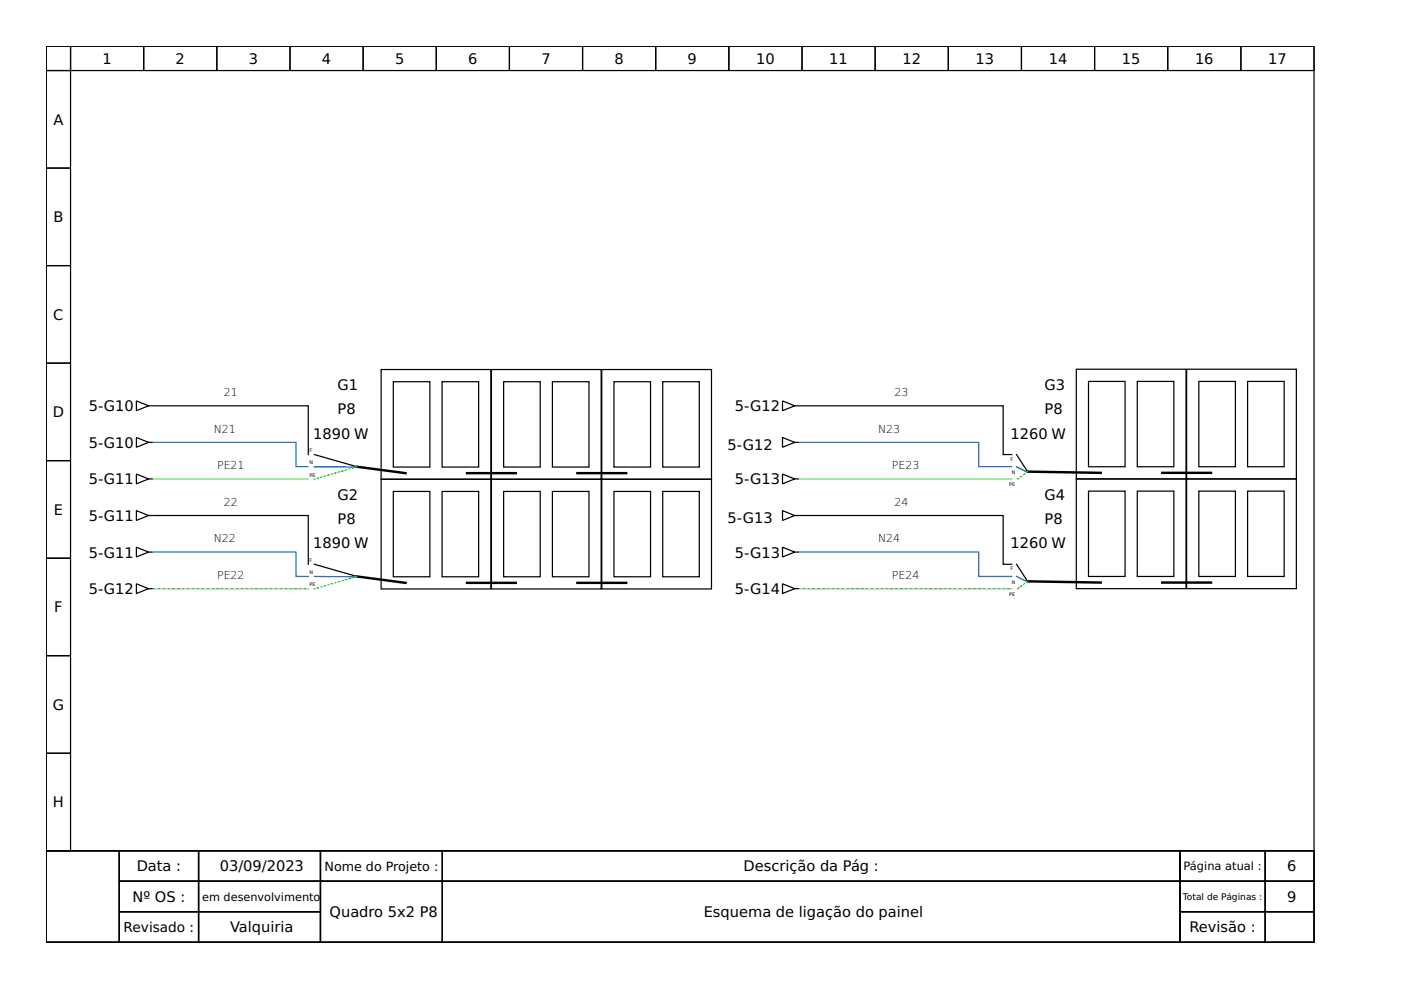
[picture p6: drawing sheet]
<svg xmlns="http://www.w3.org/2000/svg" width="297mm" height="210mm" viewBox="0 0 297 210" stroke-linecap="round" stroke-linejoin="round" font-family="sans-serif">
<g fill="none" stroke="#000" stroke-width=".26">
<path d="M9.8 9.8h268.8v170.6h-268.8zM9.8 9.8h5.2v5.2h-5.2zM9.8 15h5.2v20.6h-5.2zM15 9.8h15.5v5.2h-15.5zM30.5 9.8h15.5v5.2h-15.5zM46 9.8h15.5v5.2h-15.5zM61.5 9.8h15.5v5.2h-15.5zM77 9.8h15.5v5.2h-15.5zM92.5 9.8h15.5v5.2h-15.5zM108 9.8h15.5v5.2h-15.5zM123.5 9.8h15.5v5.2h-15.5zM139 9.8h15.5v5.2h-15.5z"/>
<path d="M154.5 9.8h15.5v5.2h-15.5zM170 9.8h15.6v5.2h-15.6zM185.6 9.8h15.5v5.2h-15.5zM201.1 9.8h15.5v5.2h-15.5zM216.6 9.8h15.5v5.2h-15.5zM232.1 9.8h15.5v5.2h-15.5zM247.6 9.8h15.5v5.2h-15.5zM263.1 9.8h15.5v5.2h-15.5zM9.8 35.6h5.2v20.7h-5.2zM9.8 56.3h5.2v20.7h-5.2zM9.8 77h5.2v20.7h-5.2zM80.8 78.3h23.3v23.3h-23.3z"/>
<path d="M104.2 78.3h23.3v23.3h-23.3zM127.6 78.3h23.3v23.3h-23.3zM228.2 78.3h23.3v23.2h-23.3zM251.6 78.3h23.3v23.2h-23.3zM9.8 97.7h5.2v20.6h-5.2zM28.9 85l2.6 1-2.6 1.1zM28.9 92.8l2.6 1-2.6 1zM31.5 86h.8M31.5 93.8h.8M32.5 86h32.9v10.4M66.7 96.4l9 2.6M83.4 80.9h7.7v18.1h-7.7z"/>
<path d="M93.7 80.9h7.8v18.1h-7.8zM106.8 80.9h7.7v18.1h-7.7zM117.1 80.9h7.8v18.1h-7.8zM130.2 80.9h7.7v18.1h-7.7zM140.5 80.9h7.8v18.1h-7.8zM165.9 92.8l2.6 1-2.6 1zM165.9 85l2.6 1-2.6 1.1zM168.5 86h.8M168.5 93.8h.8M169.5 86h43.2v10.4h1.8M215.5 96.4l2.4 3.6M230.8 80.9h7.7v18.1h-7.7z"/>
<path d="M241.1 80.9h7.8v18.1h-7.8zM254.2 80.9h7.7v18.1h-7.7zM264.5 80.9h7.8v18.1h-7.8zM9.8 118.3h5.2v20.7h-5.2zM28.9 100.5l2.6 1-2.6 1.1zM28.9 108.3l2.6 1-2.6 1zM28.9 116l2.6 1.1-2.6 1zM31.5 109.3h.8M31.5 117.1h.8M31.5 101.5h.8M32.5 109.3h32.9v10.3M66.7 119.6l9 2.6"/>
<path d="M80.8 101.6h23.3v23.3h-23.3zM83.4 104.2h7.7v18.1h-7.7zM93.7 104.2h7.8v18.1h-7.8zM104.2 101.6h23.3v23.3h-23.3zM106.8 104.2h7.7v18.1h-7.7zM117.1 104.2h7.8v18.1h-7.8zM127.6 101.6h23.3v23.3h-23.3zM130.2 104.2h7.7v18.1h-7.7zM140.5 104.2h7.8v18.1h-7.8zM165.9 108.3l2.6 1-2.6 1zM165.9 116l2.6 1.1-2.6 1zM165.9 100.5l2.6 1-2.6 1.1z"/>
<path d="M168.5 109.3h.8M168.5 117.1h.8M168.5 101.5h.8M169.5 109.3h43.2v10.3h1.8M215.5 119.6l2.4 3.7M228.2 101.5h23.3v23.3h-23.3zM230.8 104.1h7.7v18.1h-7.7zM241.1 104.1h7.8v18.1h-7.8zM251.6 101.5h23.3v23.3h-23.3zM254.2 104.1h7.7v18.1h-7.7zM264.5 104.1h7.8v18.1h-7.8zM9.8 139h5.2v20.7h-5.2z"/>
<path d="M28.9 123.8l2.6 1-2.6 1zM31.5 124.8h.8M165.9 123.8l2.6 1-2.6 1zM168.5 124.8h.8M9.8 159.7h5.2v20.7h-5.2zM9.8 180.4h268.8v19.4h-268.8zM9.8 180.4h15.5v19.4h-15.5zM25.3 180.4h16.8v6.4h-16.8zM25.3 186.8h16.8v6.5h-16.8zM25.3 193.3h16.8v6.5h-16.8zM42.1 180.4h25.8v6.4h-25.8zM42.1 186.8h25.8v6.5h-25.8z"/>
<path d="M42.1 193.3h25.8v6.5h-25.8zM67.9 180.4h25.9v6.4h-25.9zM67.9 186.8h25.9v13h-25.9zM93.8 180.4h156.4v6.4h-156.4zM93.8 186.8h156.4v13h-156.4zM250.2 180.4h18.1v6.4h-18.1zM250.2 186.8h18.1v6.5h-18.1zM250.2 193.3h18.1v6.5h-18.1zM268.3 180.4h10.3v6.4h-10.3zM268.3 186.8h10.3v6.5h-10.3zM268.3 193.3h10.3v6.5h-10.3z"/>
</g>
<path d="M75.7 99l10.3 1.3M217.9 100l15.5 .3M99 100.3h10.4M122.4 100.3h10.4M246.4 100.3h10.4M75.7 122.2l10.3 1.4M99 123.6h10.4M122.4 123.6h10.4M217.9 123.3l15.5 .2M246.4 123.5h10.4" fill="none" stroke="#000" stroke-width=".52"/>
<path d="M66.7 99h8.7M215.5 99l2.1 1M66.7 122.2l8.7 .1M215.5 122.2l2.1 1.1" fill="none" stroke="#00f" stroke-width=".26"/>
<path d="M75.7 99l-9.1 2.6M217.9 100l-2.1 1.5M75.7 122.2l-9.1 2.7M217.9 123.3l-2.1 1.5" fill="none" stroke="#0f0" stroke-width=".26" stroke-dasharray=".3 .5"/>
<path d="M32.5 93.8h30.3v5.2h2.6M169.5 93.8h38v5.2h7M32.5 117.1h30.3v5.1h2.6M169.5 117.1h38v5.1h7" fill="none" stroke="#1c71d8" stroke-width=".26"/>
<path d="M169.5 101.5h45" fill="none" stroke="#57e389" stroke-width=".26"/>
<path d="M214.5 101.5h-45" fill="none" stroke="#f9f06b" stroke-width=".26" stroke-dasharray="0 .5"/>
<path d="M169.5 124.8h45" fill="none" stroke="#49a835" stroke-width=".26"/>
<path d="M65.4 101.5h-32.9M65.4 124.8h-32.9M214.5 124.8h-45" fill="none" stroke="#f9f06b" stroke-width=".26" stroke-dasharray=".3 .8"/>
<path d="M32.5 101.5h32.9M32.5 124.8h32.9" fill="none" stroke="#2ec27e" stroke-width=".26"/>
<g font-size="3.1">
<text x="21.7" y="13.5">1</text>
<text x="37.2" y="13.5">2</text>
<text x="52.7" y="13.5">3</text>
<text x="68.3" y="13.5">4</text>
<text x="83.8" y="13.5">5</text>
<text x="99.3" y="13.5">6</text>
<text x="114.8" y="13.5">7</text>
<text x="130.3" y="13.5">8</text>
<text x="145.8" y="13.5">9</text>
<text x="160.3" y="13.5">10</text>
<text x="175.8" y="13.5">11</text>
<text x="191.3" y="13.5">12</text>
<text x="206.8" y="13.5">13</text>
<text x="222.4" y="13.5">14</text>
<text x="237.9" y="13.5">15</text>
<text x="253.4" y="13.5">16</text>
<text x="268.9" y="13.5">17</text>
<text x="11.3" y="26.5">A</text>
<text x="11.3" y="47.1">B</text>
<text x="11.3" y="67.8">C</text>
<text x="71.6" y="82.7">G1</text>
<text x="221.5" y="82.7">G3</text>
<text x="11.2" y="88.5">D</text>
<text x="18.8" y="87.2">5-G10</text>
<text x="71.6" y="87.8">P8</text>
<text x="155.8" y="87.2">5-G12</text>
<text x="221.5" y="87.8">P8</text>
<text x="18.8" y="95">5-G10</text>
<text x="66.4" y="93">1890 W</text>
<text x="154.3" y="95.3">5-G12</text>
<text x="214.2" y="93">1260 W</text>
<text x="18.8" y="102.7">5-G11</text>
<text x="71.6" y="105.9">G2</text>
<text x="155.8" y="102.7">5-G13</text>
<text x="221.5" y="105.9">G4</text>
<text x="11.4" y="109.2">E</text>
<text x="18.8" y="110.5">5-G11</text>
<text x="71.6" y="111.1">P8</text>
<text x="154.3" y="110.9">5-G13</text>
<text x="221.5" y="111.1">P8</text>
<text x="18.8" y="118.2">5-G11</text>
<text x="66.4" y="116.3">1890 W</text>
<text x="155.8" y="118.2">5-G13</text>
<text x="214.2" y="116.3">1260 W</text>
<text x="18.8" y="126">5-G12</text>
<text x="155.8" y="126">5-G14</text>
<text x="11.5" y="129.8">F</text>
<text x="11.2" y="150.5">G</text>
<text x="11.2" y="171.2">H</text>
<text x="29" y="184.8">Data :</text>
<text x="46.6" y="184.8">03/09/2023</text>
<text x="157.6" y="184.8">Descrição da Pág :</text>
<text x="272.9" y="184.8">6</text>
<text x="28.1" y="191.2">Nº OS :</text>
<text x="272.9" y="191.2">9</text>
<text x="48.8" y="197.7">Valquiria</text>
<text x="69.9" y="194.5">Quadro 5x2 P8</text>
<text x="149.2" y="194.5">Esquema de ligação do painel</text>
<text x="252.2" y="197.7">Revisão :</text>
</g>
<text font-size="2.9" x="26.2" y="197.6">Revisado :</text>
<text font-size="2.7" x="68.8" y="184.6">Nome do Projeto :</text>
<g font-size="2.4">
<text x="250.9" y="184.5">Página atual :</text>
<text x="42.9" y="191">em desenvolvimento</text>
</g>
<g font-size="2.3">
<text x="47.5" y="84">21</text>
<text x="189.6" y="84">23</text>
<text x="45.3" y="91.7">N21</text>
<text x="186.2" y="91.7">N23</text>
<text x="46" y="99.5">PE21</text>
<text x="189.1" y="99.5">PE23</text>
<text x="47.5" y="107.2">22</text>
<text x="189.6" y="107.2">24</text>
<text x="45.3" y="115">N22</text>
<text x="186.2" y="115">N24</text>
<text x="46" y="122.7">PE22</text>
<text x="189.1" y="122.7">PE24</text>
</g>
<text font-size="1.9" x="250.8" y="190.8">Total de Páginas :</text>
<g font-size="1">
<text x="65.6" y="95.9">F</text>
<text x="65.6" y="98.4">N</text>
<text x="65.6" y="101">PE</text>
<text x="214.2" y="97.7">F</text>
<text x="214.5" y="100.5">N</text>
<text x="214" y="103.1">PE</text>
<text x="65.6" y="119.1">F</text>
<text x="65.6" y="121.7">N</text>
<text x="65.6" y="124.3">PE</text>
<text x="214.2" y="120.9">F</text>
<text x="214.5" y="123.8">N</text>
<text x="214" y="126.4">PE</text>
</g>
</svg>
